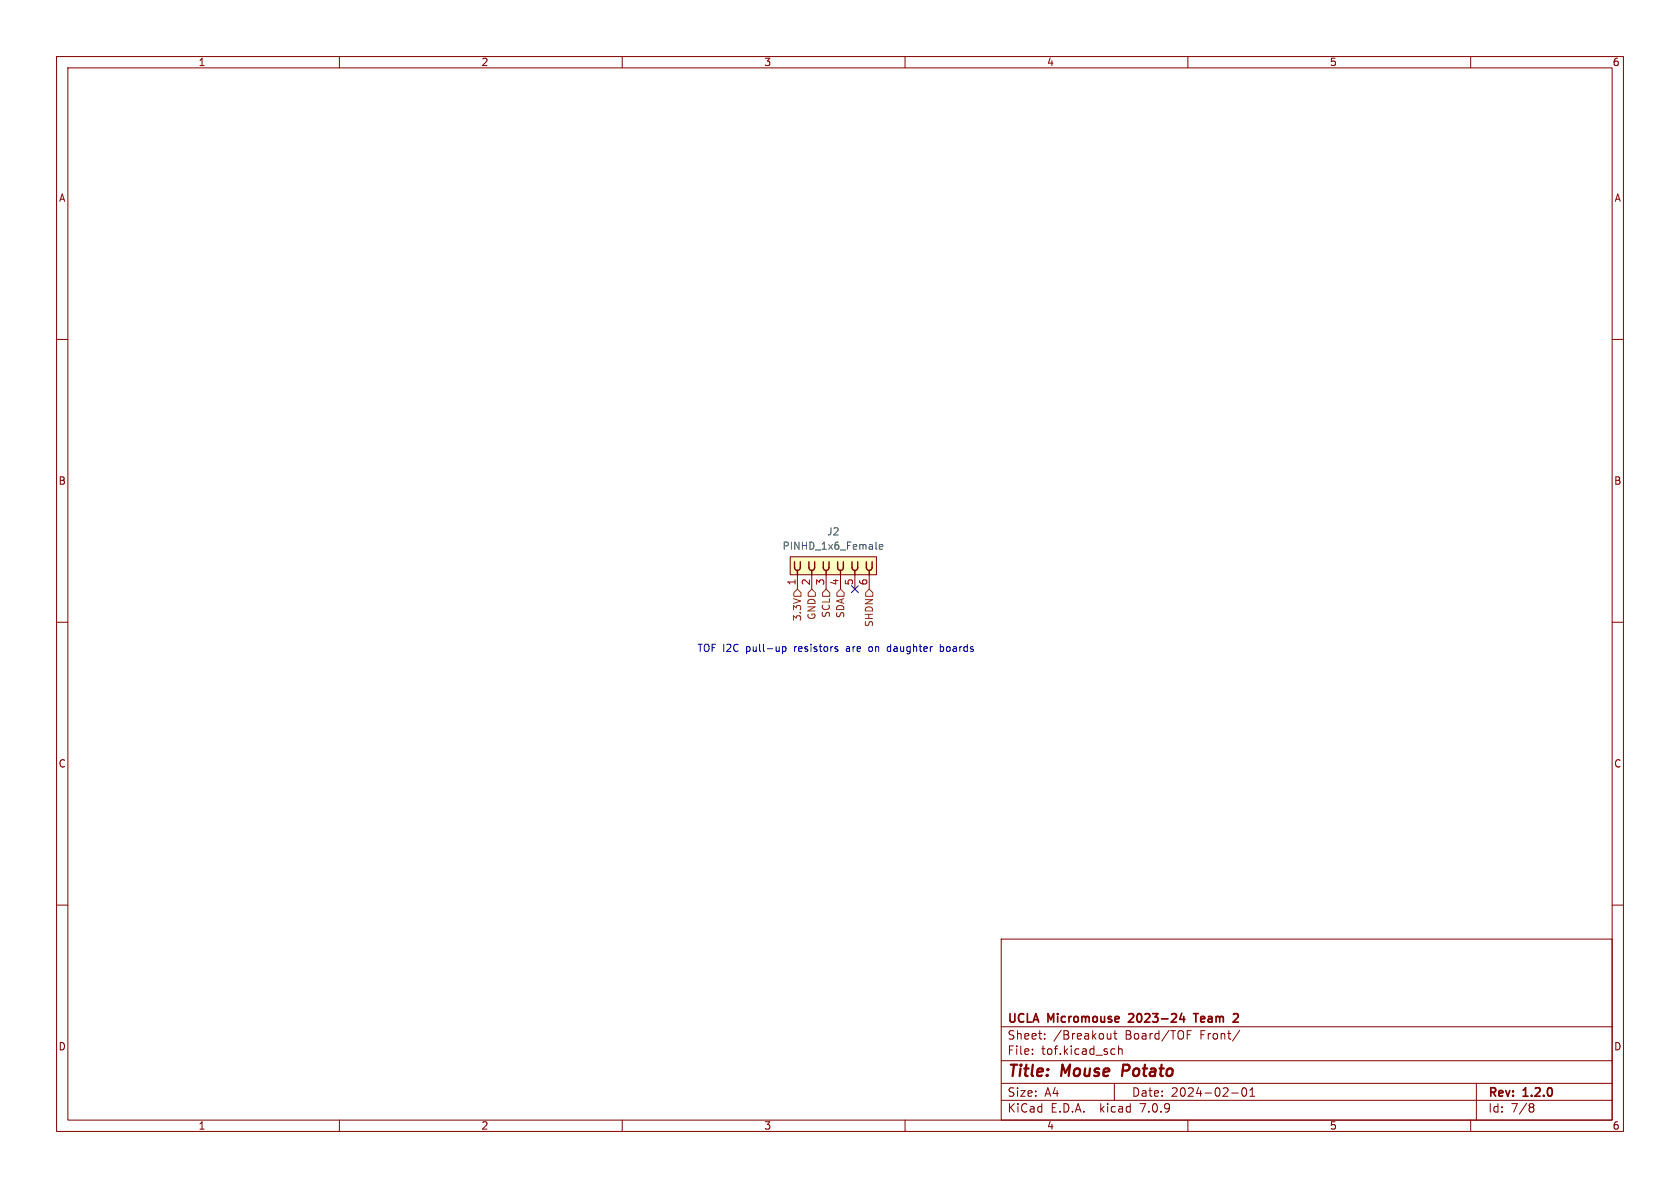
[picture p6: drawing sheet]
<svg xmlns="http://www.w3.org/2000/svg" width="297mm" height="210mm" viewBox="0 0 297 210" stroke-linecap="round" stroke-linejoin="round" font-family="sans-serif">
<g fill="none" stroke="#840000" stroke-width=".18">
<path d="M10 10h277v190h-277zM12 12h273v186h-273zM60 10v2M110 10v2M160 10v2M210 10v2M260 10v2M10 60h2M285 60h2M139.7 98.4h15.2v3.2h-15.2zM10 110h2M141 101.6v2.5"/>
<path d="M143.5 101.6v2.5M146 101.6v2.5M148.6 101.6v2.5M151.1 101.6v2.5M153.7 101.6v2.5M285 110h2M10 160h2M285 160h2M177 166h108v32h-108zM60 198v2M110 198v2M160 198v2"/>
<path d="M177 194.5h108M177 191.5h108M177 187.5h108M177 181.5h108M182.5 186.3v.1M182.5 185.5v.1M184.7 183.6v.1M184.7 182.8v.1M196.4 182.7v1M196.4 183.6l-.2 .1-.4-.1M196.7 185.4l.4 .1M196.9 182.7h.6"/>
<path d="M197 191.5v3M197.1 186.3l-.4 .1M197.1 182.2v1.3l.4 .2M197.7 185.5l.3-.1 .3 .1 .1 .9M197.7 184.9v1.5M209.9 182.9h.5M209.9 182.2h.7M210 198v2M217.7 193.2h1.2M219.2 182.1l-1.3 2M219.7 192.4l.2-.1a.81 .81 0 0 1 .6 .6 .81 .81 0 0 1-.3 .8l-.2 .1a.81 .81 0 0 1-.3-1.4zM221 193.8h.8"/>
<path d="M221 192.7l.4-.4v1.5M260 198v2M261 191.5v6.5M270.6 195.1h.3l.3 .3-.3 .3M270.6 195.7h.3M270.9 195.7l.2 .2 .1 .4-.3 .3h-.3"/>
</g>
<path d="M198.6 188.2l-.3 2" fill="none" stroke="#840000" stroke-width=".4"/>
<path d="M199.6 179.3h.1M200.3 179.8l-.8 .9h.9M208.9 179.1l-.3 1.1h.9M209.3 179.7v1M211 179.2h.8M211.4 179.2v1.5M218.3 179.2l.5 .1 .1 .3-.9 1.1h.9" fill="none" stroke="#840000" stroke-width=".3"/>
<path d="M139.7 98.4h15.2v3.2h-15.2z" fill="#ffffc2" stroke="#ffffc2" stroke-width=".18"/>
<g fill="none" stroke="#840000" stroke-width=".25">
<path d="M140.5 99.3v1.2l.2 .2 .3 .1M141.5 99.3l-.1 1.2-.1 .3h-.3M143 99.3v1.2l.2 .2 .3 .1M144 99.3v1.2l-.2 .3h-.3M145.5 99.3l.1 1.2 .2 .2 .2 .1M146.6 99.3l-.1 1.2-.2 .3h-.3M148.1 99.3v1.2l.2 .2 .3 .1M149.1 99.3v1.2l-.2 .3h-.3M150.6 99.3v1.2l.2 .2 .3 .1M151.6 99.3v1.2l-.2 .3h-.3M153.2 99.3v1.2l.2 .2 .3 .1M154.2 99.3l-.1 1.2-.1 .3h-.3"/>
<path d="M141 100.8v.8M143.5 100.8v.8M146 100.8v.8M148.6 100.8v.8M151.1 100.8v.8M153.7 100.8v.8"/>
</g>
<path d="M154.9 97l.1 .1M155.5 96.7l.6-.1-.1-.3h-.4l-.1 .1v.6h.5" fill="none" stroke="#006464" stroke-width=".18"/>
<path d="M141 104.1l.6 .7v.6h-1.3v-.6zM142.9 104.8l.6-.7 .6 .7v.6h-1.2zM146 104.1l.7 .7v.6h-1.3v-.6zM148.6 104.1l.6 .7v.6h-1.2v-.6zM153.7 104.1l.6 .7v.6h-1.3v-.6z" fill="none" stroke="#725600" stroke-width=".18"/>
<path d="M138.3 114.3v1.3M138.3 114.4l.4-.1 .3 .3-.2 .5h-.5M147.8 114.3l.3 .1M147.8 114.7l.3 .1v.2l-.1 .2h-.3M153.7 114.4l-.1 .2 .1 .5M157.3 114.3h-.2l-.2 .3v.4l.4 .2M166.2 114.4l.4-.1 .2 .1M166.2 113.9v1.3M166.8 115l-.2 .2-.4-.1" fill="none" stroke="#0000c2" stroke-width=".18"/>
<path d="M150.5 103.5l1.2 1.2M151.7 103.5l-1.2 1.2" fill="none" stroke="#000084" stroke-width=".18"/>
<g font-size="2.8" fill="#840000">
<text x="178" y="190.9">Title:</text>
<text x="187.7" y="190.9">Mouse</text>
<text x="199.2" y="190.9">Potato</text>
</g>
<g font-size="2.1" fill="#840000">
<text x="178" y="184">Sheet:</text>
<text x="178" y="181.2">UCLA</text>
<text x="185.3" y="181.2">Micromouse</text>
<text x="186.2" y="184">/Breakout</text>
<text x="199" y="184">Board/TOF</text>
<text x="200.3" y="181.2">2023-24</text>
<text x="212.3" y="184">Front/</text>
<text x="212.4" y="181.2">Team</text>
<text x="178" y="186.7">File:</text>
<text x="184.1" y="186.7">tof.kicad_sch</text>
<text x="178" y="196.9">KiCad</text>
<text x="178" y="194.1">Size:</text>
<text x="184.7" y="194.1">A4</text>
<text x="185.7" y="196.9">E.D.A.</text>
<text x="194.6" y="196.9">kicad</text>
<text x="200" y="194.1">Date:</text>
<text x="201.8" y="196.9">7.0.9</text>
<text x="207" y="194.1">2024-02-01</text>
<text x="263" y="194.3">Rev:</text>
<text x="263" y="196.9">Id:</text>
<text x="267.1" y="196.9">7/8</text>
<text x="269.4" y="194.3">1.2.0</text>
</g>
<g font-size="1.8" fill="#840000">
<text x="35" y="11.9">1</text>
<text x="85" y="11.9">2</text>
<text x="135" y="11.9">3</text>
<text x="185" y="11.9">4</text>
<text x="235" y="11.9">5</text>
<text x="285" y="11.9">6</text>
<text x="10.3" y="35.9">A</text>
<text x="285.3" y="35.9">A</text>
<text x="10.3" y="85.9">B</text>
<text x="285.3" y="85.9">B</text>
<text x="10.3" y="135.9">C</text>
<text x="285.3" y="135.9">C</text>
<text x="10.3" y="185.9">D</text>
<text x="285.3" y="185.9">D</text>
<text x="35" y="199.9">1</text>
<text x="85" y="199.9">2</text>
<text x="135" y="199.9">3</text>
<text x="185" y="199.9">4</text>
<text x="235" y="199.9">5</text>
<text x="285" y="199.9">6</text>
</g>
<g font-size="1.8" fill="#006464">
<text x="146.1" y="94.8">J2</text>
<text x="138.2" y="97.4">PINHD_1x6_Female</text>
</g>
<g font-size="1.8" fill="#a90000">
<text x="140.7" y="103.6" transform="rotate(-90 140.7 103.6)">1</text>
<text x="143.3" y="103.6" transform="rotate(-90 143.3 103.6)">2</text>
<text x="145.8" y="103.6" transform="rotate(-90 145.8 103.6)">3</text>
<text x="148.3" y="103.6" transform="rotate(-90 148.3 103.6)">4</text>
<text x="150.9" y="103.6" transform="rotate(-90 150.9 103.6)">5</text>
<text x="153.4" y="103.6" transform="rotate(-90 153.4 103.6)">6</text>
</g>
<g font-size="1.8" fill="#725600">
<text x="141.8" y="109.9" transform="rotate(-90 141.8 109.9)">3.3V</text>
<text x="144.4" y="109.7" transform="rotate(-90 144.4 109.7)">GND</text>
<text x="146.9" y="109.3" transform="rotate(-90 146.9 109.3)">SCL</text>
<text x="149.5" y="109.4" transform="rotate(-90 149.5 109.4)">SDA</text>
<text x="154.5" y="110.9" transform="rotate(-90 154.5 110.9)">SHDN</text>
</g>
<g font-size="1.8" fill="#0000c2">
<text x="123.2" y="115.3">TOF I2C</text>
<text x="132" y="115.3">pull-up</text>
<text x="140.7" y="115.3">resistors</text>
<text x="150.1" y="115.3">are</text>
<text x="154.3" y="115.3">on</text>
<text x="157.7" y="115.3">daughter</text>
<text x="167.2" y="115.3">boards</text>
</g>
</svg>
